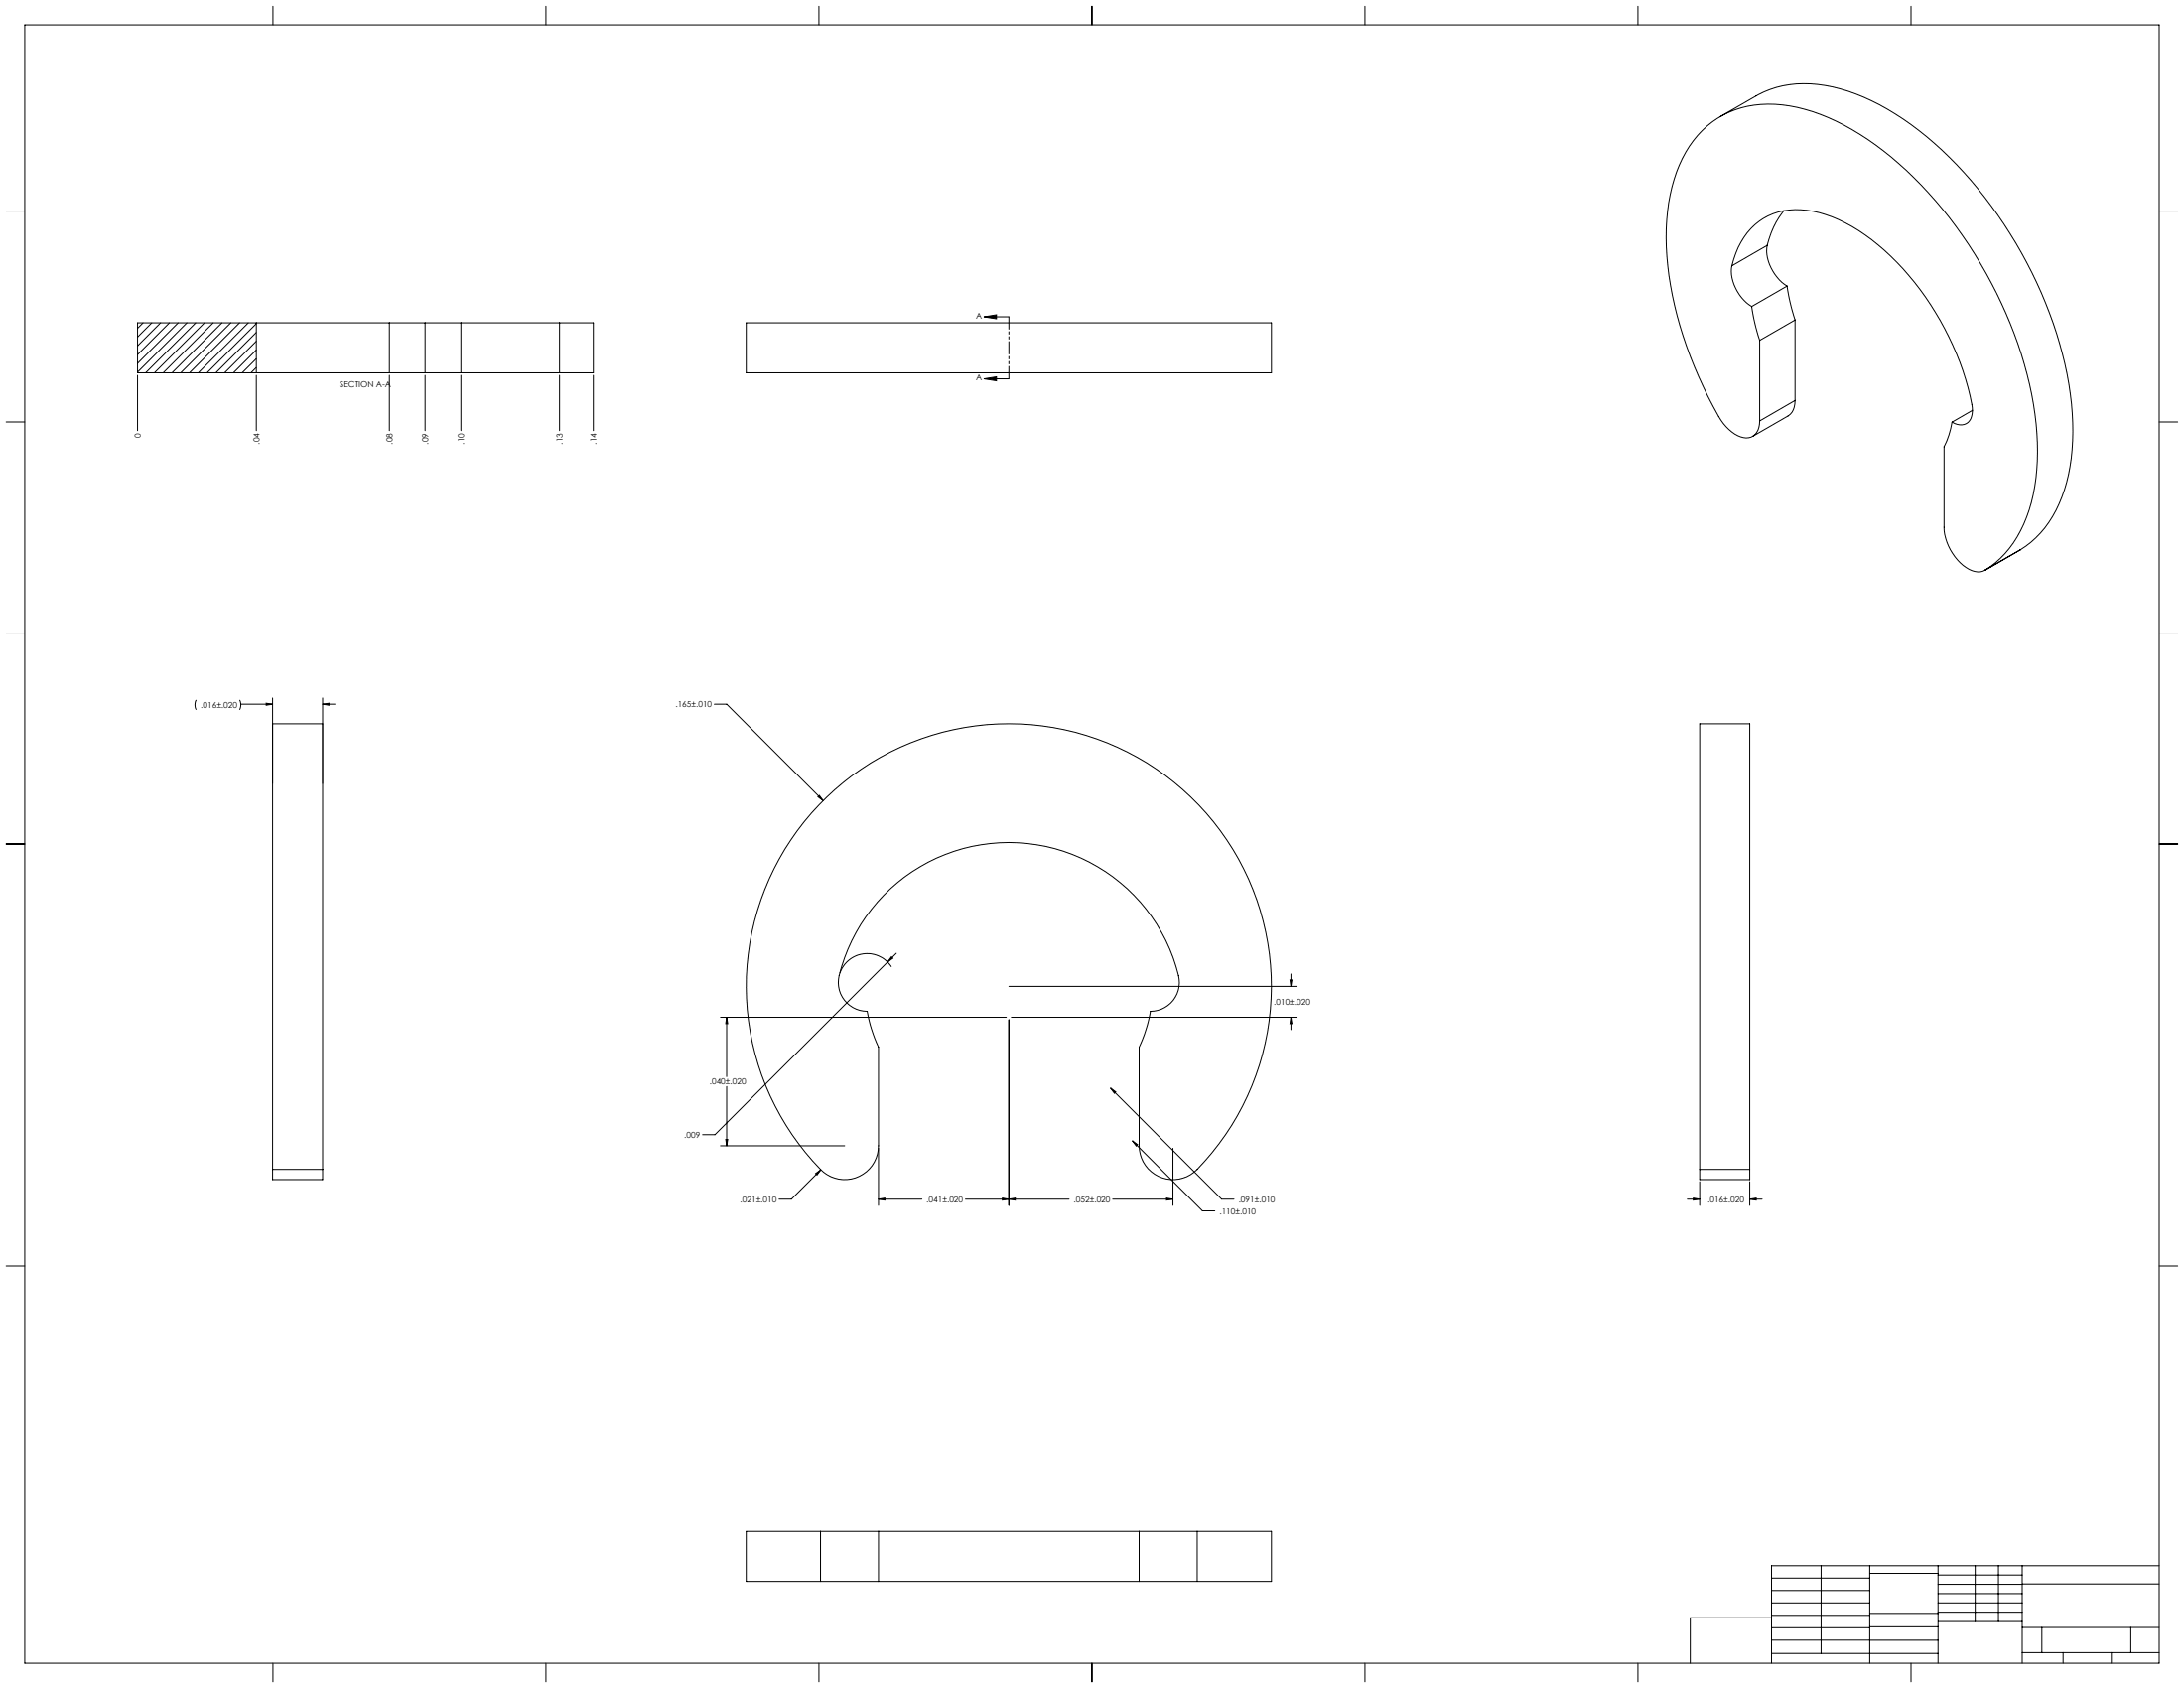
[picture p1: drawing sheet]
<svg xmlns="http://www.w3.org/2000/svg" width="1118mm" height="864mm" viewBox="0 0 1118 864" stroke-linecap="round" stroke-linejoin="round" font-family="sans-serif">
<g fill="none" stroke="#000" stroke-width=".51">
<path d="M13 13h1092v838h-1092zM140 3v10M279 3v10M419 3v10M559 3v10M698 3v10M838 3v10M978 3v10M880 60l19-11a57 57 0 0 1 47-2 157 157 0 0 1 70 54 212 212 0 0 1 44 110 86 86 0 0 1-14 59l-7 7-5 4M3 108h10M913 108l-5 8-4 10M1105 108h9"/>
<path d="M886 136a34 34 0 0 1 30-29 64 64 0 0 1 45 18 144 144 0 0 1 48 85 6 6 0 0 1-3 7 6 6 0 0 1-7-1M886 136a22 22 0 0 0 10 21M904 126a22 22 0 0 0 10 20M904 126l-18 10M896 157l4 17M914 146l5 18M914 146l-18 11M73 165l-3 3M78 165l-8 7M82 165l-12 12M87 165l-17 16M91 165l-21 21"/>
<path d="M96 165l-26 25M100 165l-25 26M105 165l-26 26M109 165l-25 26M114 165l-26 26M118 165l-26 26M123 165l-26 26M127 165l-26 26M131 166l-25 25M131 170l-21 21M131 175l-16 16M131 179l-12 12"/>
<path d="M131 165h68M131 165h-61v26h61M131 165v26M199 165h19M199 165v26M218 165h18M218 165v26M236 165v26M236 165h50M286 165h18v26h-18M286 165v26M382 165h269v26h-269z"/>
<path d="M504 162l6-1v2zM504 162h12M900 174v41M919 164l-19 10M919 164v41M70 192v28M131 192v28M131 184l-7 7M131 188l-3 3M131 191h68M199 192v28M199 191h19"/>
<path d="M218 192v28M218 191h18M236 192v28M236 191h50M286 192v28M304 192v28M504 194l6-1v2zM504 194h12M3 216h10M900 215a8 8 0 0 1-3 8 8 8 0 0 1-9-1l-5-4a190 190 0 0 1-25-57 126 126 0 0 1 0-73 49 49 0 0 1 58-34 125 125 0 0 1 63 37 218 218 0 0 1 63 126 93 93 0 0 1-12 61 39 39 0 0 1-17 15 20 20 0 0 1-16-14l-2-7v-43l2-6 2-7M919 205l-1 5-2 2-19 11M919 205l-19 10"/>
<path d="M1009 210l-10 6M1105 216h9M1034 281l-18 11M1034 281h.1M3 324h10M1105 324h9M100 358v2v3M123 358v2v3M136 360h3l-3 1zM139 357v44M165 357v44M123 360h16"/>
<path d="M165 360h3v1zM165 360h6M366 360h6l49 50M419 408v-1l2 3zM423 408a134 134 0 0 1 189 3 134 134 0 0 1-1 189 17 17 0 0 1-18 2 17 17 0 0 1-10-16v-50a73 73 0 0 0 6-19 15 15 0 0 0 14-18 89 89 0 0 0-88-68 89 89 0 0 0-86 70 15 15 0 0 0 15 16 73 73 0 0 0 6 19v50a17 17 0 0 1-11 16 17 17 0 0 1-19-4 134 134 0 0 1 3-190zM3 432h10M1105 432h9M456 495a15 15 0 0 0-14-7 15 15 0 0 0-12 10M456 490h1l-3 2zM459 488l-93 93h-6M661 498v7M516 505h148"/>
<path d="M660 501h1v4zM3 540h10M369 520h146M372 520v4h-1zM372 520v31M516 522v95M518 520h146M661 520v4h-1zM661 520v7M1105 540h9M372 556v30M568 557l3 2h-1z"/>
<path d="M568 557l57 57h6M139 598v-228h26v228M139 598v5h26v-5M139 598h26M369 586h63M371 583h1v3zM420 598l-15 16h-6M450 587v30M579 584l3 2h-1zM579 584l36 36h7M600 587v30M870 598v-228h25v228"/>
<path d="M870 598v5h25v-5M870 598h25M417 600l3-2-2 3zM450 614l3-1v1zM450 614h22M494 614h53M513 613l3 1h-3zM516 614l4-1v1zM569 614h31M597 613l3 1h-3zM863 614h7M866 613l4 1h-4z"/>
<path d="M870 605v12M895 614l4-1v1zM895 614h7M895 605v12M3 648h10M1105 648h9M3 756h10M1105 756h9M420 783h30M420 783h-38v26h38M420 783v26M450 783h133"/>
<path d="M450 783v26M583 783h30M583 783v26M613 783h38v26h-38M613 783v26M420 809h30M450 809h133M583 809h30M907 814h50M907 807h50M932 801v45M957 801v50"/>
<path d="M957 805h35M992 801v50M992 815h43M992 811h43M992 806h43M1011 801v29M1023 801v29M1035 801v50M1035 810h70M1105 801h-198v50M907 839h85M907 833h50"/>
<path d="M907 826h50M907 820h50M907 828h-42v23M957 832h35M957 825h35M992 820h43M992 825h43M992 830h43M1035 833h70M1045 833v13M1090 833v13M140 851v9"/>
<path d="M279 851v9M419 851v9M559 851v9M698 851v9M838 851v9M907 846h85M978 851v9M1035 846h70M1056 846v5M1080 846v5"/>
</g>
<path d="M516 162v32" fill="none" stroke="#000" stroke-width=".51" stroke-dasharray="6.3 1.3 1.3 1.3 1.3 1.3"/>
<g fill="#000">
<path d="M504 162l6-1v2zM504 194l6-1v2z"/>
<path d="M579 584l2 2h1zM513 613l3 1h-3zM450 614l3-1v1zM516 614l4-1v1zM597 613l3 1h-3zM419 407v1l2 2zM417 600l1 1 2-3zM372 520v4h-1zM371 583h1v3zM568 557l2 2h1zM661 520v4h-1zM660 501h1v4zM456 490l-2 2 3-2zM866 613l4 1h-4zM895 614l4-1v1zM165 360h3v1zM136 360h3l-3 1z"/>
</g>
<g font-size="4.2">
<text x="499" y="163">A</text>
<text x="499" y="195">A</text>
<text x="174" y="198">SECTION A-A</text>
<text x="72" y="224" transform="rotate(-90 72 224)">0</text>
<text x="133" y="227" transform="rotate(-90 133 227)">.04</text>
<text x="201" y="227" transform="rotate(-90 201 227)">.08</text>
<text x="219" y="227" transform="rotate(-90 219 227)">.09</text>
<text x="237" y="227" transform="rotate(-90 237 227)">.10</text>
<text x="288" y="227" transform="rotate(-90 288 227)">.13</text>
<text x="305" y="227" transform="rotate(-90 305 227)">.14</text>
<text x="103" y="362">.016±.020</text>
<text x="346" y="362">.165±.010</text>
<text x="652" y="514">.010±.020</text>
<text x="363" y="555">.040±.020</text>
<text x="350" y="582">.009</text>
<text x="379" y="615">.021±.010</text>
<text x="474" y="615">.041±.020</text>
<text x="549" y="615">.052±.020</text>
<text x="634" y="615">.091±.010</text>
<text x="874" y="615">.016±.020</text>
<text x="624" y="621">.110±.010</text>
</g>
</svg>
